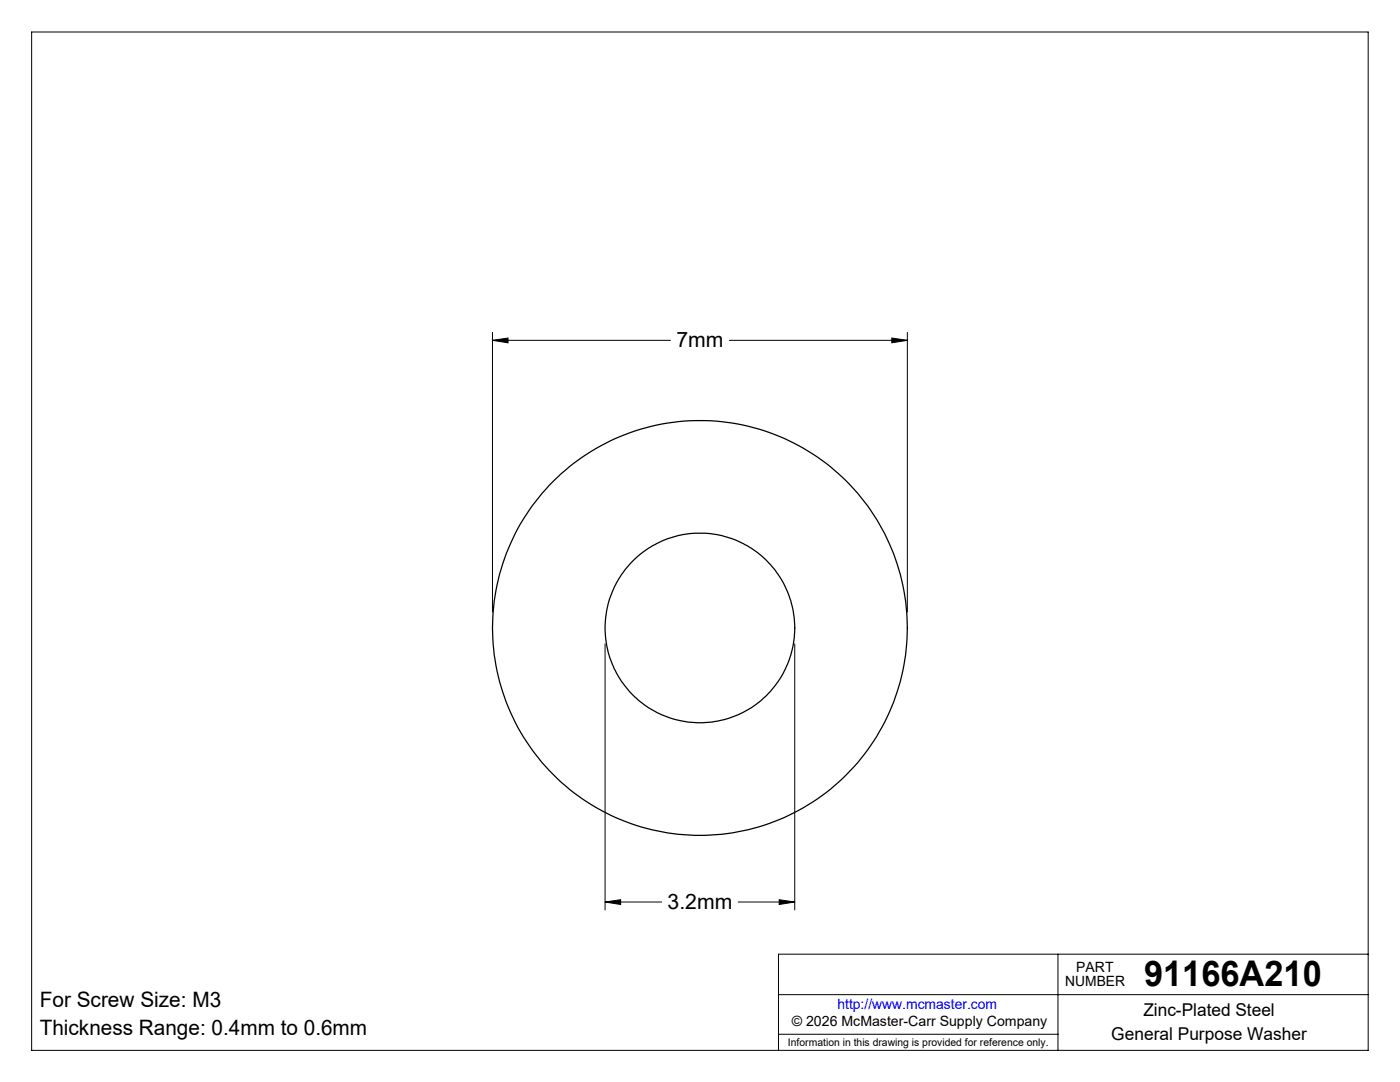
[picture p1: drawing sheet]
<svg xmlns="http://www.w3.org/2000/svg" width="279mm" height="216mm" viewBox="0 0 279 216" stroke-linecap="round" stroke-linejoin="round" font-family="sans-serif">
<g fill="none" stroke="#000" stroke-width=".2">
<path d="M6.3 6.4h266.7v203.2h-266.7zM98.3 67.9l3.1-.4v.9zM98.3 66.3v55.8M98.3 67.9h35.5M145.6 67.9h35.5M178 67.5l3.1 .4-3.1 .5zM181.1 66.3v55.8M120.8 128.5v53.1M158.6 128.5v53.1M120.8 180l3.1-.5v1zM120.8 180h11.2M147.3 180h11.3"/>
<path d="M155.5 179.5l3.1 .5-3.1 .5zM155.4 198.5h117.6M211.1 190.4v19.2M273 190.4h-117.6v19.2M155.4 206.4h55.7"/>
</g>
<g fill="none" stroke="#000" stroke-width=".25">
<circle cx="139.7" cy="125.3" r="18.9"/>
<circle cx="139.7" cy="125.3" r="41.4"/>
</g>
<path d="M98.3 67.9l3.1-.4v.9zM178 67.5l3.1 .4-3.1 .5zM120.8 180l3.1-.5v1zM155.5 179.5l3.1 .5-3.1 .5z" fill="#000"/>
<text font-size="7.1" x="228.3" y="196.8">91166A210</text>
<g font-size="4.2">
<text x="135" y="69.3">7mm</text>
<text x="133.2" y="181.4">3.2mm</text>
<text x="7.9" y="200.9">For Screw Size: M3</text>
<text x="7.9" y="206.5">Thickness Range: 0.4mm to 0.6mm</text>
</g>
<g font-size="3.5">
<text x="228.2" y="202.8">Zinc-Plated Steel</text>
<text x="221.8" y="207.5">General Purpose Washer</text>
</g>
<g font-size="2.8">
<text x="212.6" y="196.8">NUMBER</text>
<text x="214.8" y="194">PART</text>
<text x="158" y="204.8">© 2026 McMaster-Carr Supply Company</text>
</g>
<text font-size="2.8" fill="#00f" x="167.1" y="201.4">http://www.mcmaster.com</text>
<text font-size="2.1" x="157.3" y="208.6">Information in this drawing is provided for reference only.</text>
</svg>
